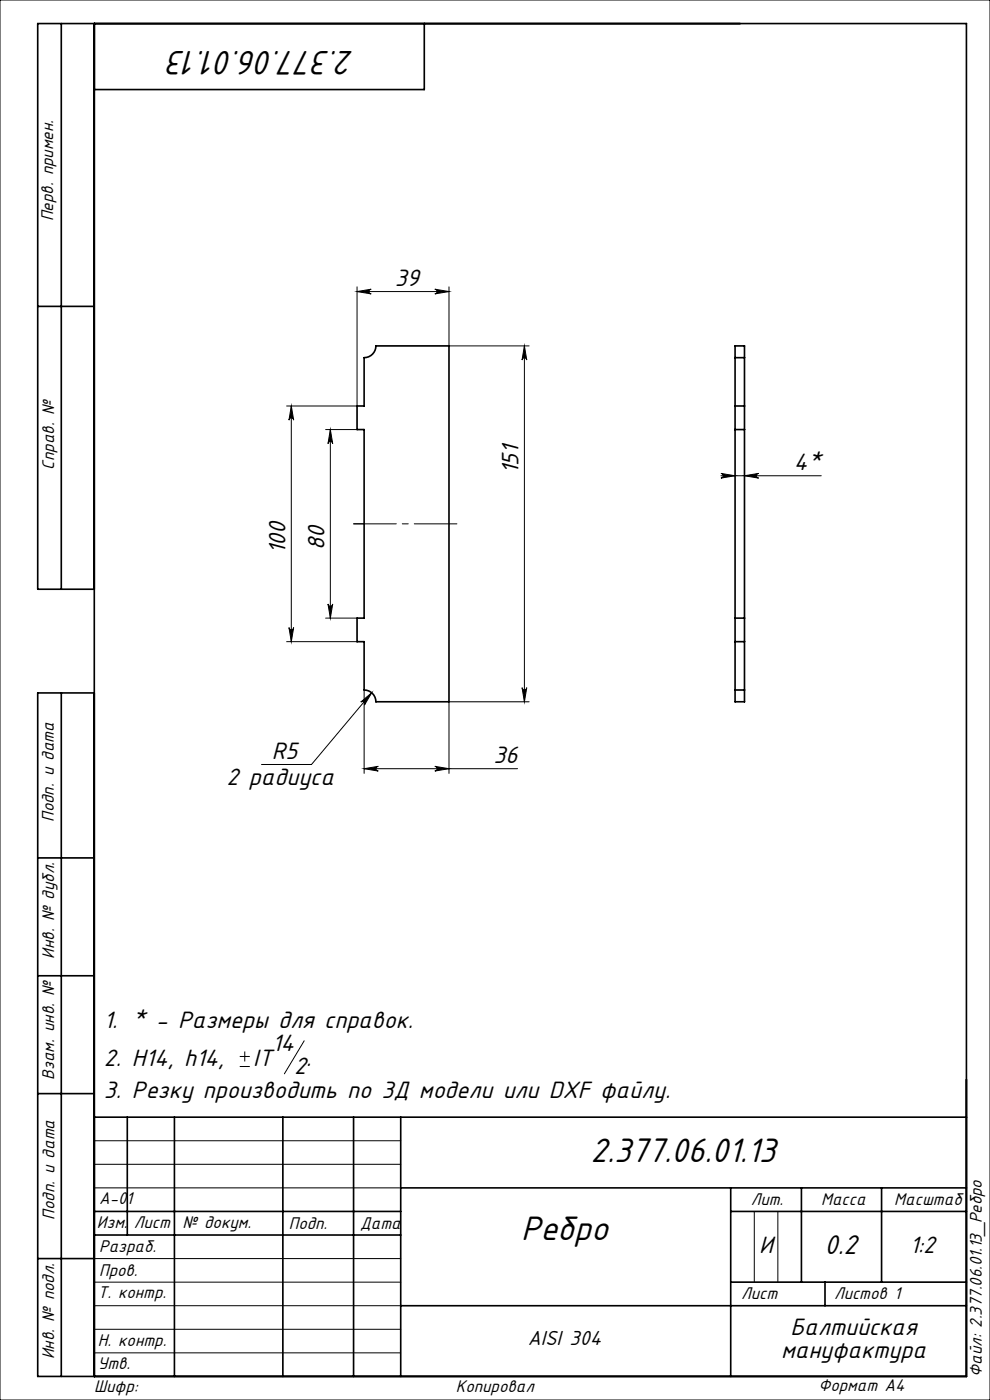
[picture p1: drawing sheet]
<svg xmlns="http://www.w3.org/2000/svg" width="210mm" height="297mm" viewBox="0 0 210 297" stroke-linecap="round" stroke-linejoin="round" font-family="sans-serif">
<g fill="none" stroke="#000" stroke-width=".21">
<path d="M0 0h210v297h-210zM75.7 61.9l3-.5a.5 .5 0 0 0-.4 .5 .5 .5 0 0 0 .4 .5zM75.7 60.9v25.2h-14.9M75.7 61.9h19.5M92.2 61.4l3 .5-3 .5a.5 .5 0 0 0 .5-.5 .5 .5 0 0 0-.5-.5zM95.2 60.9v12.5h17M111.2 73.4v75.5M111.2 73.4l.5 3a.5 .5 0 0 0-.5-.5 .5 .5 0 0 0-.5 .5zM61.8 86.1v50M61.8 86.1l.5 3a.5 .5 0 0 0-.5-.4 .5 .5 0 0 0-.5 .4zM69.1 91.1h6.6M70.1 91.1v40"/>
<path d="M70.1 91.1l.5 3a.5 .5 0 0 0-.5-.4 .5 .5 0 0 0-.5 .4zM152.9 100.9h21.3M152.9 100.4l3 .5-3 .5a.5 .5 0 0 0 .5-.5 .5 .5 0 0 0-.5-.5zM157.9 100.9l3-.5a.5 .5 0 0 0-.5 .5 .5 .5 0 0 0 .5 .5zM60.8 136.1h14.9M61.3 133.1a.5 .5 0 0 0 .5 .5 .5 .5 0 0 0 .5-.5l-.5 3zM69.1 131.1h6.6M69.6 128.1a.5 .5 0 0 0 .5 .5 .5 .5 0 0 0 .5-.5l-.5 3zM76.5 148.9l2.3-1.9-1.5 2.6a.5 .5 0 0 0-.1-.7 .5 .5 0 0 0-.7 0zM77.2 146.4v17.7M78.8 147l-12.7 15.2h-10.6M110.7 145.9a.5 .5 0 0 0 .5 .5 .5 .5 0 0 0 .5-.5l-.5 3z"/>
<path d="M112.2 148.9h-17v15.2M77.2 163.1l3-.5a.5 .5 0 0 0-.4 .5 .5 .5 0 0 0 .4 .5zM77.2 163.1h32.6M92.2 162.6l3 .5-3 .5a.5 .5 0 0 0 .5-.5 .5 .5 0 0 0-.5-.5zM50.9 226.3h2.1M50.9 224.1h2.1M51.9 223.1v2.1M64.5 220.8l-4.2 7M20 242h65M20 247h65M20 252h65M160 257v15"/>
<path d="M165 257v15M20 277h65M20 272h65M20 267h65M20 287h65M20 282h65"/>
</g>
<path d="M77.2 111.1h-2.2" fill="none" stroke="#000" stroke-width=".21" stroke-dasharray="15.2 1.3 1.3 1.3"/>
<path d="M75 111.1h21.9" fill="none" stroke="#000" stroke-width=".21" stroke-dasharray="15.2 1.3 1.3 1.3" stroke-dashoffset="6.2"/>
<g fill="none" stroke="#000" stroke-width=".35">
<path d="M13 5v120M20 5v287M90 5v14h-70M8 65h12M77.2 75.9a2.5 2.5 0 0 0 2.5-2.5h15.5v75.5h-15.5a2.5 2.5 0 0 0-2.5-2.5v-10.3h-1.5v-5h1.5v-40h-1.5v-5h1.5zM155.9 75.9v-2.5h2v2.5M155.9 75.9v70.5M155.9 75.9h2M157.9 75.9v70.5M155.9 91.1h2M155.9 86.1h2M20 125h-12v-120h197v287h-197v-145h12"/>
<path d="M155.9 136.1h2M155.9 131.1h2M13 147v145M155.9 146.4v2.5h2v-2.5M155.9 146.4h2M8 182h12M8 207h12M8 232h12M20 237h185M27 237v25M37 237v55M60 237v55"/>
<path d="M75 237v55M85 237v55M20 257h65M85 252h120M155 252v40M155 257h50M170 252v20M187 252v20M8 267h12M20 262h65M85 277h120M155 272h50"/>
<path d="M175 272v5"/>
</g>
<g fill="#000">
<path d="M76.5 148.9l2.3-1.9-1.5 2.6a.5 .5 0 0 0-.1-.7 .5 .5 0 0 0-.7 0z"/>
<path d="M75.7 61.9l3-.5a.5 .5 0 0 0-.4 .5 .5 .5 0 0 0 .4 .5zM92.2 61.4l3 .5-3 .5a.5 .5 0 0 0 .5-.5 .5 .5 0 0 0-.5-.5z"/>
<path d="M111.2 73.4l.5 3a.5 .5 0 0 0-.5-.5 .5 .5 0 0 0-.5 .5zM110.7 145.9a.5 .5 0 0 0 .5 .5 .5 .5 0 0 0 .5-.5l-.5 3z"/>
<path d="M61.8 86.1l.5 3a.5 .5 0 0 0-.5-.4 .5 .5 0 0 0-.5 .4zM61.3 133.1a.5 .5 0 0 0 .5 .5 .5 .5 0 0 0 .5-.5l-.5 3z"/>
<path d="M70.1 91.1l.5 3a.5 .5 0 0 0-.5-.4 .5 .5 0 0 0-.5 .4zM69.6 128.1a.5 .5 0 0 0 .5 .5 .5 .5 0 0 0 .5-.5l-.5 3z"/>
<path d="M152.9 100.4l3 .5-3 .5a.5 .5 0 0 0 .5-.5 .5 .5 0 0 0-.5-.5zM157.9 100.9l3-.5a.5 .5 0 0 0-.5 .5 .5 .5 0 0 0 .5 .5z"/>
<path d="M77.2 163.1l3-.5a.5 .5 0 0 0-.4 .5 .5 .5 0 0 0 .4 .5zM92.2 162.6l3 .5-3 .5a.5 .5 0 0 0 .5-.5 .5 .5 0 0 0-.5-.5z"/>
</g>
<g font-size="8">
<text x="75.1" y="10.7" transform="rotate(-180 75.1 10.7)">2.377.06.01.13</text>
<text x="125.3" y="246.6">2.377.06.01.13</text>
<text x="110.5" y="263.1">Ребро</text>
</g>
<text font-size="6.4" x="174.9" y="266">0.2</text>
<g font-size="5.6">
<text x="83.8" y="60.6">39</text>
<text x="110" y="100.7" transform="rotate(-90 110 100.7)">151</text>
<text x="168.4" y="99.7">4*</text>
<text x="60.5" y="117.5" transform="rotate(-90 60.5 117.5)">100</text>
<text x="68.8" y="116.6" transform="rotate(-90 68.8 116.6)">80</text>
<text x="57.6" y="160.9">R5</text>
<text x="104.7" y="161.8">36</text>
<text x="48.1" y="166.5">2 радиуса</text>
<text x="22" y="218.1">1. * - Размеры для справок.</text>
<text x="22" y="226.2">2. Н14, h14,</text>
<text x="53.7" y="226.2">IT</text>
<text x="57.7" y="223">14</text>
<text x="62.4" y="227.9">2</text>
<text x="65" y="226.2">.</text>
<text x="22" y="232.8">3. Резку производить по 3Д модели или DXF файлу.</text>
<text x="161.1" y="265.7">И</text>
<text x="193" y="265.8">1:2</text>
<text x="167.7" y="283.1">Балтийская</text>
<text x="165.7" y="288">мануфактура</text>
</g>
<text font-size="4.8" x="111.9" y="285.4">AISI 304</text>
<g font-size="4">
<text x="11.3" y="46.9" transform="rotate(-90 11.3 46.9)">Перв. примен.</text>
<text x="11.5" y="99.6" transform="rotate(-90 11.5 99.6)">Справ. №</text>
<text x="11.4" y="174.4" transform="rotate(-90 11.4 174.4)">Подп. и дата</text>
<text x="11.5" y="203.4" transform="rotate(-90 11.5 203.4)">Инв. № дубл.</text>
<text x="11.5" y="229" transform="rotate(-90 11.5 229)">Взам. инв. №</text>
<text x="21" y="255.5">А-01</text>
<text x="159.2" y="255.6">Лит.</text>
<text x="174.2" y="255.6">Масса</text>
<text x="189.7" y="255.6">Масштаб</text>
<text x="11.5" y="258.8" transform="rotate(-90 11.5 258.8)">Подп. и дата</text>
<text x="20.6" y="260.5">Изм.</text>
<text x="28.4" y="260.5">Лист</text>
<text x="38.7" y="260.5">№ докум.</text>
<text x="61.3" y="260.6">Подп.</text>
<text x="76.4" y="260.6">Дата</text>
<text x="21" y="265.6">Разраб.</text>
<text x="20.7" y="275.4">Т. контр.</text>
<text x="21" y="270.8">Пров.</text>
<text x="157.2" y="275.6">Лист</text>
<text x="176.9" y="275.6">Листов 1</text>
<text x="20.7" y="285.6">Н. контр.</text>
<text x="11.5" y="288.4" transform="rotate(-90 11.5 288.4)">Инв. № подл.</text>
<text x="20.7" y="290.4">Утв.</text>
<text x="208.3" y="292.1" transform="rotate(-90 208.3 292.1)">Файл: 2.377.06.01.13_Ребро</text>
<text x="20" y="295.3">Шифр:</text>
<text x="96.7" y="295.3">Копировал</text>
<text x="173.6" y="295.1">Формат A4</text>
</g>
</svg>
